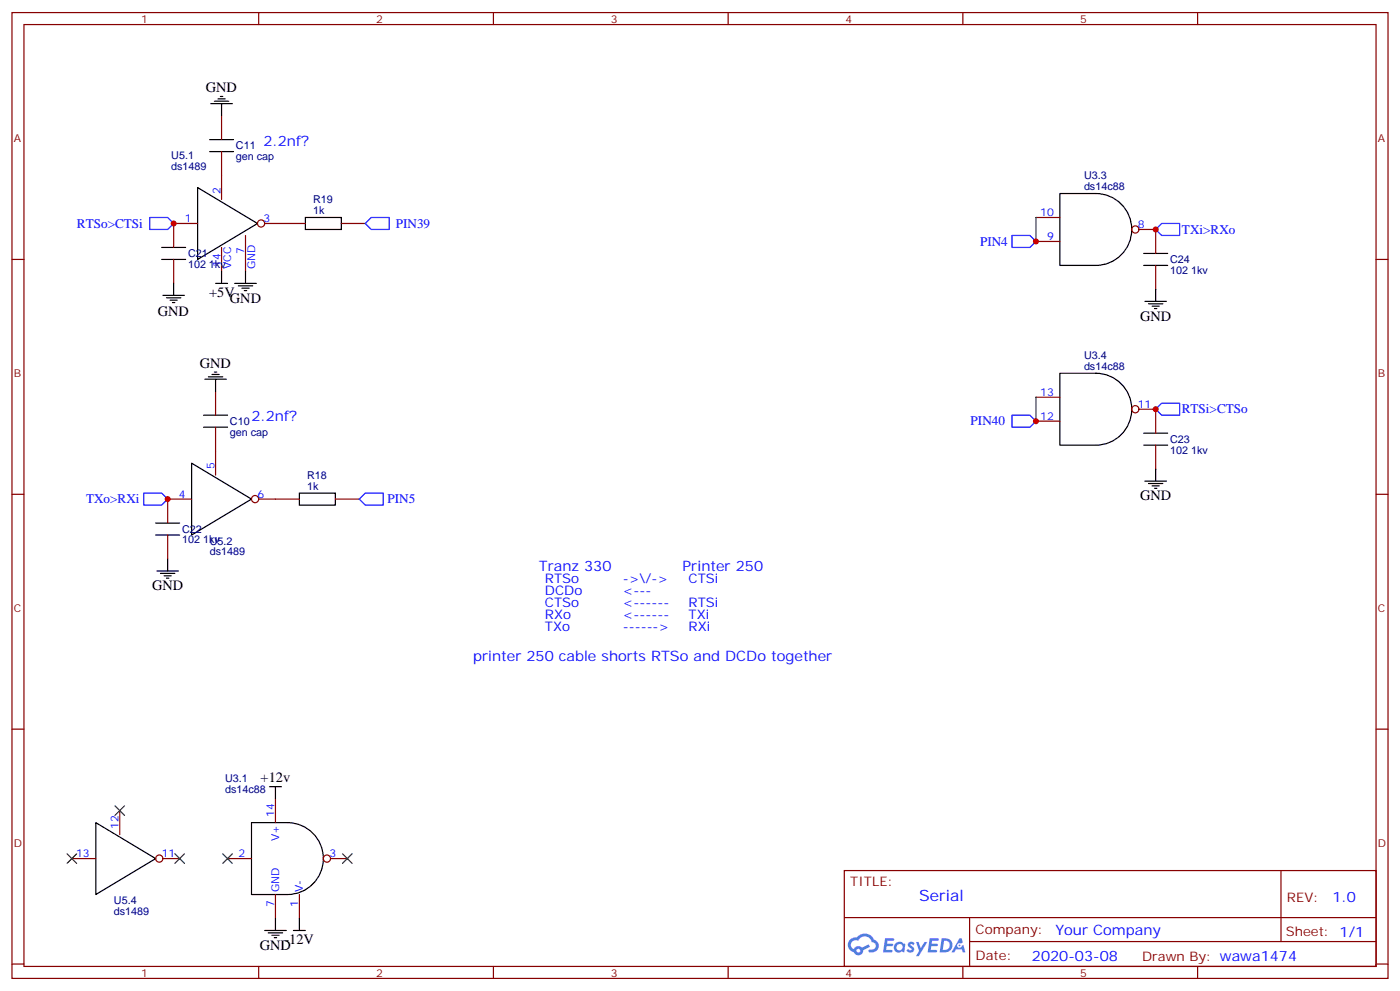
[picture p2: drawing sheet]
<svg xmlns="http://www.w3.org/2000/svg" width="412mm" height="292mm" viewBox="0 0 412 292" stroke-linecap="round" stroke-linejoin="round" font-family="sans-serif">
<g fill="none" stroke="#870000" stroke-width=".35">
<path d="M3.5 3.7h405.4v284.3h-405.4zM7.1 7.2h398.2v277.3h-398.2zM76.2 3.7v3.5M145.3 3.7v3.5M214.5 3.7v3.5M283.6 3.7v3.5M352.8 3.7v3.5M3.5 76.4h3.6M405.3 76.4h3.6M3.5 145.5h3.6M405.3 145.5h3.6M3.5 214.7h3.6"/>
<path d="M405.3 214.7h3.6M248.7 256.3h156.6v28.2h-156.6zM377.3 256.3v20.9M248.7 270.1h156.5M285.6 277.2h119.6M285.6 270.1v14.2M3.5 283.8h3.6M76.2 284.5v3.5M145.3 284.5v3.5M214.5 284.5v3.5M283.6 284.5v3.5M352.8 284.5v3.5"/>
<path d="M405.3 283.8h3.6"/>
</g>
<g fill="#5487ff">
<path d="M267.7 277.5a1.22 1.22 0 0 1 1.7 .2l-.4 .6a.47 .47 0 0 0-.3-.4 .47 .47 0 0 0-.5 .2l.1 .2a1.14 1.14 0 0 1 .8 1.8 1.14 1.14 0 0 1-1.9 0l-.2-.2 .5-.6 .7 .5a.29 .29 0 0 0 .3-.3 .29 .29 0 0 0-.2-.3 1.04 1.04 0 0 1-.6-1.7z"/>
<path d="M260.7 276.2h2.4l.3 .2-.2 .5-1.8 .1-.1 .8h1.5l.3 .4-.3 .4h-1.6l-.2 1.1h1.7l.2 .3-.2 .3-2.6 .1z"/>
<path d="M273.8 276.2h2.4l.3 .2-.1 .5-1.8 .1-.2 .8h1.6l.3 .4-.4 .4-1.6-.1-.1 1.1 1.7 .1 .2 .3-.2 .3-2.6 .1z"/>
<path d="M282.6 276.2h.7l.3 1.3-.6 .3a.69 .69 0 0 0-1 .3 .69 .69 0 0 0 .4 .9 .69 .69 0 0 0 .9-.6l.5-.2 .6 2.2h-.8l-.2-.9h-1.8l-.5 .9h-.8z"/>
<path d="M269.8 277.3h.8l.6 1.8 1.1-1.8h.9l-2.6 4.2h-.8l.9-1.5z"/>
<path d="M277.4 276.2l-.6 4.2h1.3a2.11 2.11 0 0 0 2.5-2.1 2.11 2.11 0 0 0-2.5-2.1zM278.1 277a1.39 1.39 0 0 1 1.7 1.4 1.39 1.39 0 0 1-1.8 1.2h-.3z"/>
<path d="M263.7 277.8a1.54 1.54 0 0 0-.1 2.2 1.54 1.54 0 0 0 2.2 .1l.6 .3 .3-2.3-.2-.3h-.4a1.49 1.49 0 0 0-2.4 0zM264 278.8a.94 .94 0 0 1 1.8 0 .94 .94 0 0 1-1.8 0z"/>
<path d="M250.4 276.6a2.18 2.18 0 0 0 1.1 3.7 1.44 1.44 0 0 0 1.6 .9 1.44 1.44 0 0 0 1.2-1.4l2-1.1-.5-.7-1.9 1a1.47 1.47 0 0 0-2.4 .4 1.39 1.39 0 0 1-.7-1.9 1.39 1.39 0 0 1 2-.5 2.12 2.12 0 0 1 2.2-1.3 2.12 2.12 0 0 1 1.9 1.7 1.14 1.14 0 0 1 1.1 1.4 1.14 1.14 0 0 1-1.7 .7 .43 .43 0 0 0-.5 .4 .43 .43 0 0 0 .4 .5 1.98 1.98 0 0 0 2.5-1.2 1.98 1.98 0 0 0-1.2-2.6 3.1 3.1 0 0 0-5.3-.6l-.9 .1zM252.3 279.9a.55 .55 0 0 1 1.1 0 .55 .55 0 0 1-1.1 0z"/>
<circle cx="282.6" cy="278.3" r=".26"/>
</g>
<g fill="none" stroke="#000" stroke-width=".35">
<path d="M62.1 30.5h6.3M63.1 29.8h4.3M64.2 29.1h2.1M64.9 28.4h.7M65.3 30.5v3.5M58.2 55.2l17.6 10.6-17.6 10.6zM61.7 44.6h7.1M61.7 41.1h7.1M312.2 57h10.6a10.6 10.6 0 0 1 10.6 10.6 10.6 10.6 0 0 1-10.6 10.5h-10.6zM47.6 72.8h7.1M47.6 76.4h7.1M65.3 79.9v3.5"/>
<path d="M72.3 79.9v3.5M90 64h10.5v3.6h-10.5zM336.9 74.6h7.1M336.9 78.1h7.1M48 87h6.3M49 87.7h4.3M50.1 88.4h2.1M50.8 89.1h.7M51.2 83.4v3.6M63.5 83.4h3.5M69.1 83.4h6.4M70.2 84.1h4.2"/>
<path d="M71.3 84.8h2.1M72 85.5h.7M337.3 88.7h6.3M338.3 89.4h4.2M339.4 90.1h2.1M340.1 90.8h.7M340.4 85.2v3.5M60.3 111.7h6.4M61.4 110.9h4.2M62.4 110.2h2.2M63.1 109.5h.8M63.5 111.7v3.5"/>
<path d="M312.2 109.9h10.6a10.6 10.6 0 0 1 10.6 10.6 10.6 10.6 0 0 1-10.6 10.6h-10.6zM56.4 136.3l17.7 10.6-17.7 10.6zM60 125.8h7M60 122.2h7M336.9 127.5h7.1M336.9 131.1h7.1M340.4 138.1v3.5M45.9 154h7M45.9 157.5h7M88.2 145.2h10.6v3.5h-10.6zM337.3 141.6h6.3M338.3 142.3h4.2"/>
<path d="M339.4 143.1h2.1M340.1 143.8h.7M46.2 168.1h6.4M47.3 168.8h4.2M48.3 169.5h2.1M49 170.2h.7M49.4 164.6v3.5M79.4 231.6h3.5M81.1 231.6v3.5M28.2 242.2l17.7 10.6-17.7 10.5zM74.1 242.2h10.6a10.6 10.6 0 0 1 10.6 10.6 10.6 10.6 0 0 1-10.6 10.5h-10.6zM78 273.9h6.3"/>
<path d="M79 274.6h4.3M80.1 275.3h2.1M80.8 276h.7M81.1 270.4v3.5M86.4 273.9h3.6M88.2 270.4v3.5"/>
</g>
<g fill="none" stroke="#870000" stroke-width=".35">
<path d="M65.3 34v7.1M65.3 44.6v14.1M51.2 76.4v7M58.2 65.8h-7v7M65.3 72.8v7.1M72.3 69.3v10.6M78 65.8h12M100.5 65.8h7.1M305.2 71.1h7M305.2 64h7M335.5 67.6h4.9v7M340.4 78.1v7.1"/>
<path d="M63.5 115.2v7M305.2 116.9h7M63.5 125.8v14.1M305.2 124h7M335.5 120.5h4.9v7M340.4 131.1v7M49.4 157.5v7.1M56.4 146.9h-7v7.1M76.2 146.9h12M98.8 146.9h7M35.3 238.7v7M81.1 235.1v7.1"/>
<path d="M21.2 252.8h7M48 252.8h4.9M67 252.8h7.1M97.4 252.8h4.9M81.1 263.3v7.1M88.2 263.3v7.1"/>
<circle cx="76.9" cy="65.8" r="1.06"/>
<circle cx="334.4" cy="67.6" r="1.06"/>
<circle cx="334.4" cy="120.5" r="1.06"/>
<circle cx="75.1" cy="146.9" r="1.06"/>
<circle cx="46.9" cy="252.8" r="1.06"/>
<circle cx="96.3" cy="252.8" r="1.06"/>
</g>
<path d="M44.1 64h5.3l1.8 1.8-1.8 1.8h-5.3zM107.6 65.8l1.8-1.8h5.3v3.6h-5.3zM298.1 69.3h5.3l1.8 1.8-1.8 1.7h-5.3zM340.4 67.6l1.8-1.8h5.3v3.5h-5.3zM342.2 118.7h5.3v3.5h-5.3l-1.8-1.7zM298.1 122.2h5.3l1.8 1.8-1.8 1.8h-5.3zM42.3 145.2h5.3l1.8 1.7-1.8 1.8h-5.3zM105.8 146.9l1.8-1.7h5.3v3.5h-5.3z" fill="none" stroke="#00f" stroke-width=".35"/>
<path d="M305.2 64v7.1M305.2 116.9v7.1" fill="none" stroke="#008700" stroke-width=".35"/>
<g fill="#c00">
<circle cx="49.4" cy="146.9" r=".88"/>
<circle cx="340.4" cy="120.5" r=".88"/>
<circle cx="305.2" cy="124" r=".88"/>
<circle cx="305.2" cy="71.1" r=".88"/>
<circle cx="340.4" cy="67.6" r=".88"/>
<circle cx="51.2" cy="65.8" r=".88"/>
</g>
<g fill="#c00" stroke="#008700" stroke-width=".35">
<path d="M100.9 251.4l2.8 2.8zM103.7 251.4l-2.8 2.8z"/>
<path d="M65.6 251.4l2.8 2.8zM68.4 251.4l-2.8 2.8z"/>
<path d="M51.5 251.4l2.8 2.8zM54.3 251.4l-2.8 2.8z"/>
<path d="M33.9 237.2l2.8 2.9zM36.7 237.2l-2.8 2.9z"/>
<path d="M19.8 251.4l2.8 2.8zM22.6 251.4l-2.8 2.8z"/>
</g>
<text font-size="4.6" fill="#00f" x="270.8" y="265.3">Serial</text>
<g font-size="4.2">
<text x="60.6" y="27.2">GND</text>
<text x="61.6" y="87.5">+5V</text>
<text x="67.7" y="89.1">GND</text>
<text x="46.5" y="93.1">GND</text>
<text x="335.8" y="94.4">GND</text>
<text x="58.9" y="108.3">GND</text>
<text x="335.8" y="147.3">GND</text>
<text x="44.8" y="173.7">GND</text>
<text x="76.8" y="230.4">+12v</text>
<text x="76.6" y="279.6">GND</text>
<text x="83.8" y="278">-12V</text>
</g>
<g font-size="4.2" fill="#00f">
<text x="77.6" y="42.9">2.2nf?</text>
<text x="74.1" y="124">2.2nf?</text>
<text x="158.7" y="168.1">Tranz 330</text>
<text x="201.1" y="168.1">Printer 250</text>
<text x="139.3" y="194.6">printer 250 cable shorts RTSo and DCDo together</text>
<text x="392.5" y="265.6">1.0</text>
<text x="310.9" y="275.1">Your Company</text>
<text x="304" y="282.9">2020-03-08</text>
</g>
<g font-size="3.9" fill="#00f">
<text x="22.7" y="67.1">RTSo&gt;CTSi</text>
<text x="116.6" y="67">PIN39</text>
<text x="348.2" y="68.8">TXi&gt;RXo</text>
<text x="288.7" y="72.3">PIN4</text>
<text x="285.9" y="125.3">PIN40</text>
<text x="348.1" y="121.7">RTSi&gt;CTSo</text>
<text x="25.3" y="148.2">TXo&gt;RXi</text>
<text x="114.1" y="148.2">PIN5</text>
<text x="160.5" y="171.6">RTSo</text>
<text x="183.4" y="171.6">-&gt;\/-&gt;</text>
<text x="202.8" y="171.6">CTSi</text>
<text x="160.5" y="178.7">CTSo</text>
<text x="160.5" y="175.2">DCDo</text>
<text x="183.4" y="178.7">&lt;------</text>
<text x="183.4" y="175.2">&lt;---</text>
<text x="202.8" y="178.7">RTSi</text>
<text x="160.5" y="182.2">RXo</text>
<text x="160.5" y="185.7">TXo</text>
<text x="183.4" y="182.2">&lt;------</text>
<text x="183.4" y="185.7">------&gt;</text>
<text x="202.8" y="182.2">TXi</text>
<text x="202.8" y="185.7">RXi</text>
</g>
<g font-size="3.9" fill="#800">
<text x="250.5" y="260.9">TITLE:</text>
<text x="379.1" y="265.6">REV:</text>
<text x="287.4" y="275.1">Company:</text>
<text x="378.7" y="275.7">Sheet: 1/1</text>
<text x="287.4" y="282.8">Date:</text>
<text x="336.4" y="282.8">Drawn By: wawa1474</text>
</g>
<g font-size="3.2" fill="#800">
<text x="41.6" y="6.7">1</text>
<text x="110.8" y="6.7">2</text>
<text x="179.9" y="6.7">3</text>
<text x="249.1" y="6.7">4</text>
<text x="318.2" y="6.7">5</text>
<text x="4.1" y="41.8">A</text>
<text x="405.9" y="41.8">A</text>
<text x="4.1" y="110.9">B</text>
<text x="405.9" y="110.9">B</text>
<text x="4.1" y="180.1">C</text>
<text x="405.9" y="180.1">C</text>
<text x="4.1" y="249.2">D</text>
<text x="405.9" y="249.2">D</text>
<text x="41.6" y="287.5">1</text>
<text x="110.8" y="287.5">2</text>
<text x="179.9" y="287.5">3</text>
<text x="249.1" y="287.5">4</text>
<text x="318.2" y="287.5">5</text>
</g>
<g font-size="3.2" fill="#000080">
<text x="50.4" y="46.7">U5.1</text>
<text x="69.5" y="47.1">gen cap</text>
<text x="69.5" y="43.9">C11</text>
<text x="50.4" y="49.9">ds1489</text>
<text x="319.3" y="52.7">U3.3</text>
<text x="92.2" y="59.8">R19</text>
<text x="319.3" y="55.9">ds14c88</text>
<text x="92.2" y="63">1k</text>
<text x="55.4" y="75.7">C21</text>
<text x="344.7" y="77.4">C24</text>
<text x="55.4" y="78.8">102 1kv</text>
<text x="344.7" y="80.6">102 1kv</text>
<text x="319.3" y="105.7">U3.4</text>
<text x="319.3" y="108.8">ds14c88</text>
<text x="67.7" y="125.1">C10</text>
<text x="67.7" y="128.2">gen cap</text>
<text x="344.7" y="130.4">C23</text>
<text x="344.7" y="133.5">102 1kv</text>
<text x="90.5" y="140.9">R18</text>
<text x="90.5" y="144.1">1k</text>
<text x="53.6" y="160">102 1kv</text>
<text x="53.6" y="156.8">C22</text>
<text x="61.8" y="160.3">U5.2</text>
<text x="61.8" y="163.5">ds1489</text>
<text x="66.3" y="233.4">ds14c88</text>
<text x="66.3" y="230.2">U3.1</text>
<text x="33.6" y="269.3">ds1489</text>
<text x="33.6" y="266.2">U5.4</text>
</g>
<g font-size="3.2" fill="#00f">
<text x="64.9" y="57" transform="rotate(-90 64.9 57)">2</text>
<text x="54.4" y="65.4">1</text>
<text x="77.6" y="65.4">3</text>
<text x="306.4" y="63.7">10</text>
<text x="308.4" y="70.7">9</text>
<text x="335.1" y="67.2">8</text>
<text x="72" y="74.9" transform="rotate(-90 72 74.9)">7</text>
<text x="64.9" y="78.6" transform="rotate(-90 64.9 78.6)">14</text>
<text x="68.1" y="79.2" transform="rotate(-90 68.1 79.2)">VCC</text>
<text x="75.1" y="79.2" transform="rotate(-90 75.1 79.2)">GND</text>
<text x="306.4" y="116.6">13</text>
<text x="306.4" y="123.6">12</text>
<text x="335.1" y="120.1">11</text>
<text x="63.1" y="138.1" transform="rotate(-90 63.1 138.1)">5</text>
<text x="52.7" y="146.6">4</text>
<text x="75.8" y="146.6">6</text>
<text x="34.9" y="243.9" transform="rotate(-90 34.9 243.9)">12</text>
<text x="80.8" y="240.4" transform="rotate(-90 80.8 240.4)">14</text>
<text x="82.2" y="247.7" transform="rotate(-90 82.2 247.7)">V+</text>
<text x="22.4" y="252.4">13</text>
<text x="47.6" y="252.4">11</text>
<text x="70.3" y="252.4">2</text>
<text x="97" y="252.4">3</text>
<text x="82.2" y="262.6" transform="rotate(-90 82.2 262.6)">GND</text>
<text x="89.3" y="262.6" transform="rotate(-90 89.3 262.6)">V-</text>
<text x="80.8" y="267.1" transform="rotate(-90 80.8 267.1)">7</text>
<text x="87.8" y="267.1" transform="rotate(-90 87.8 267.1)">1</text>
</g>
</svg>
